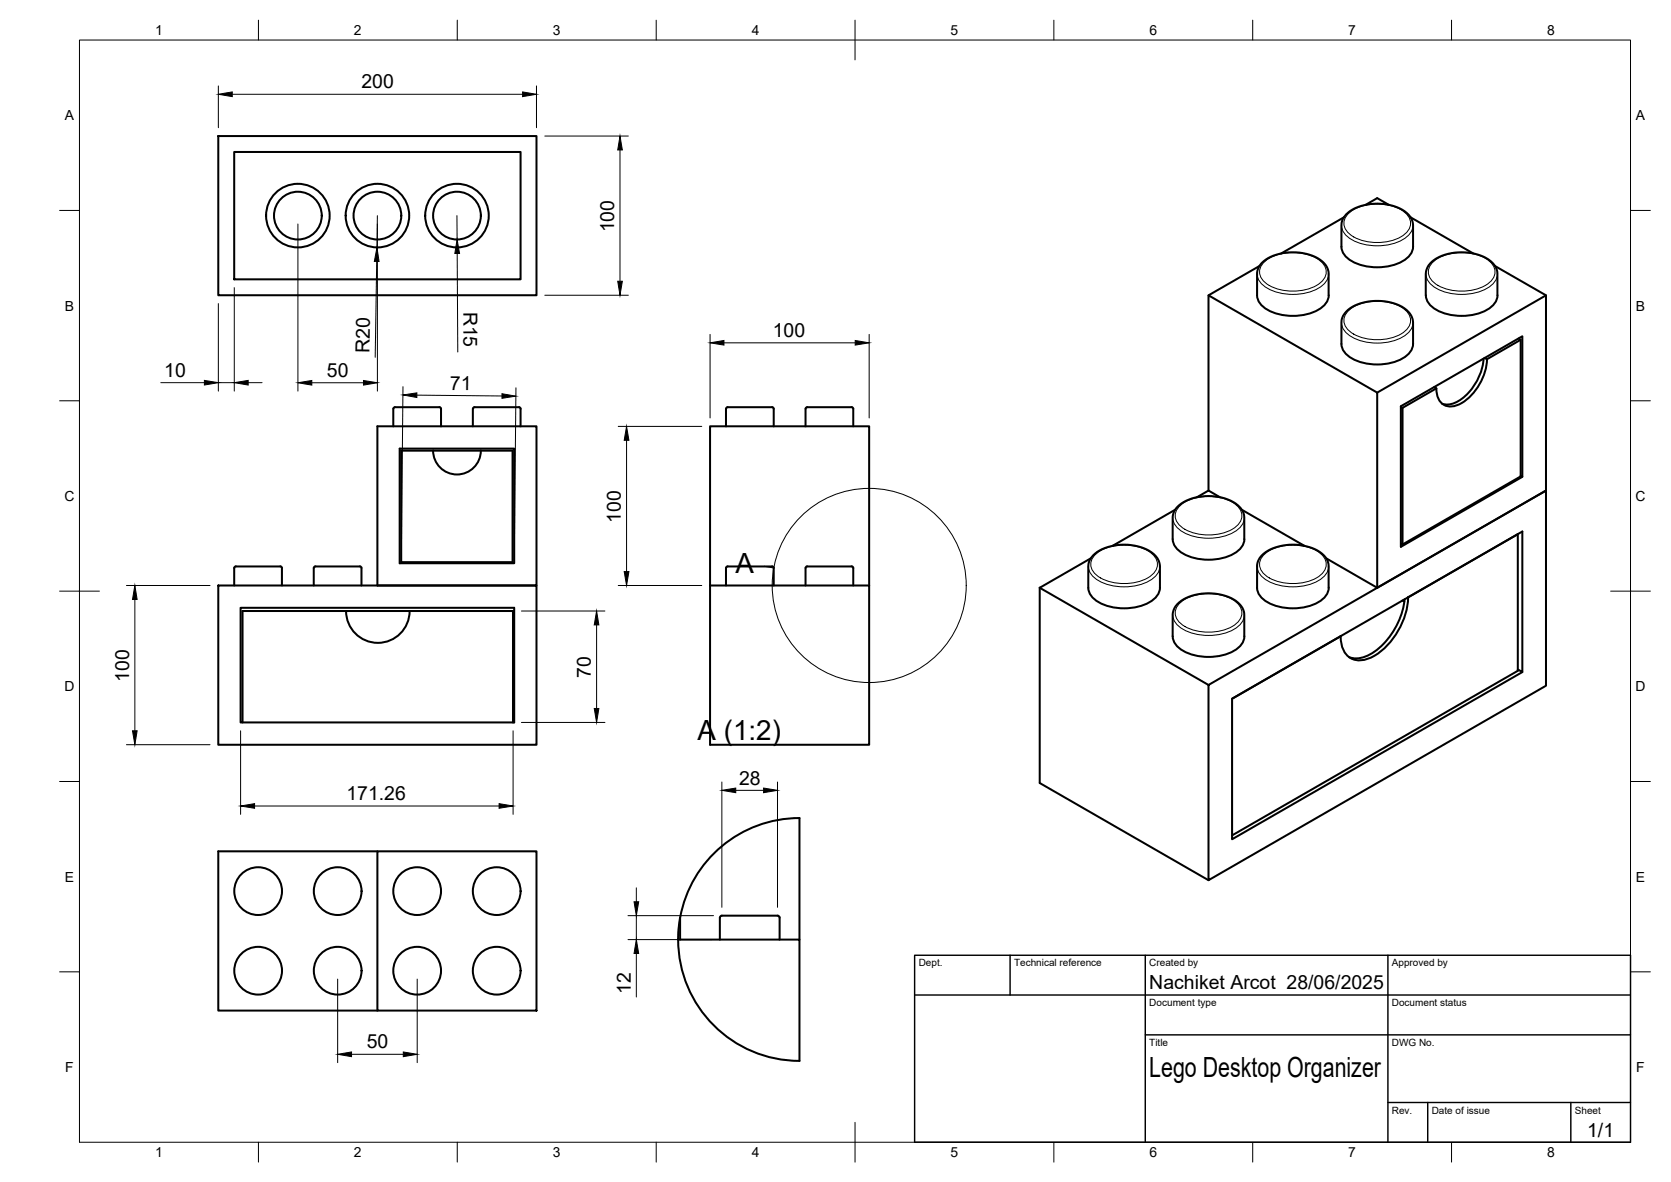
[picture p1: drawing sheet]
<svg xmlns="http://www.w3.org/2000/svg" width="420mm" height="297mm" viewBox="0 0 420 297" stroke-linecap="round" stroke-linejoin="round" font-family="sans-serif">
<!-- layer: Visible -->
<g fill="none" stroke="#000" stroke-width=".51">
<path d="M54.9 34.2h80v40h-80zM58.9 38.2h72v32h-72zM337.9 54.6l-15.7 9.1M338.4 53.9a12.8 12.8 0 0 1 12.8-1.9 5.3 5.3 0 0 1 4.1 4.3v5.7a4.7 4.7 0 0 1-3.1 3.9 13.6 13.6 0 0 1-13.5-1.1 3.8 3.8 0 0 1-1.4-2.8v-5.4a3.9 3.9 0 0 1 1.1-2.7zM343.4 51.5l2.9-1.7 2.9 1.7M354.7 54.6l15.7 9.1M316.7 66.9l-12.8 7.3M317.2 66.1a12.4 12.4 0 0 1 11.2-2.3 6.8 6.8 0 0 1 5.5 3.9l.2 .8v5.7a4.7 4.7 0 0 1-3.1 3.9 13.6 13.6 0 0 1-13.5-1.1 3.8 3.8 0 0 1-1.4-2.8v-5.7l.4-1.4zM338.4 78.4a12.3 12.3 0 0 1 11.3-2.4 6.8 6.8 0 0 1 5.4 3.9l.2 1.2v5.3a4.7 4.7 0 0 1-3.1 3.9 13.6 13.6 0 0 1-13.5-1.1 3.8 3.8 0 0 1-1.4-2.8v-5.3a3.9 3.9 0 0 1 1.1-2.7zM359.7 66.1a12.3 12.3 0 0 1 11.2-2.3 6.9 6.9 0 0 1 5.4 3.9l.2 1.1v5.4a4.7 4.7 0 0 1-3.1 3.9 13.6 13.6 0 0 1-13.4-1.1 3.8 3.8 0 0 1-1.5-2.8v-5.7l.4-1.4zM375.9 66.9l12.8 7.3M346.3 98.7l42.4-24.5v49.1l-42.4 24.4"/>
<path d="M360.6 97.3l.5 .3-8.4 4.9M373 90.1a13.7 13.7 0 0 1-7.6 11.3 4.1 4.1 0 0 1-2.8 .1M373.3 90l.6 .3M373.9 90.3a13.8 13.8 0 0 1-7.3 11.5 3.6 3.6 0 0 1-5.4-3.1v-1.1M381.8 85.1l.6 .3v34.3l-29.7 17.1M382.4 85.4l-8.5 4.9M94.9 107.1h40v40h-40zM98.9 102.7v4.4M98.9 102.7a1.05 1.05 0 0 1 1.4-.4h9.2a1.1 1.1 0 0 1 1.4 .4v4.4M100.5 112.7h28.8v28.8h-28.8zM100.9 113.2h28v28.1h-28zM108.9 113.2a6 6 0 0 0 6 6 6 6 0 0 0 6-6"/>
<path d="M118.9 102.7v4.4M118.9 102.7a1.05 1.05 0 0 1 1.4-.4h9.2a1.1 1.1 0 0 1 1.4 .4v4.4M194.1 102.3h-10.2a1.05 1.05 0 0 0-1.3 .4l-.1 4.4M194.2 102.3l.3 .4v4.4M202.5 107.1l.1-4.4a1.05 1.05 0 0 1 1.3-.4h9.2a1.1 1.1 0 0 1 1.4 .4v4.4M352.2 102.3l.5 .2v34.3l-.5-.2M382.4 119.6l.4 .2v-35.3l-30.6 17.6v35.3l30.6-17.6M274.8 139.6a12.3 12.3 0 0 1 11.2-2.3 6.9 6.9 0 0 1 5.4 3.9l.3 1.1v5.4a4.7 4.7 0 0 1-3.1 3.9 13.6 13.6 0 0 1-13.5-1.1 3.8 3.8 0 0 1-1.5-2.8v-5.4a3.8 3.8 0 0 1 1.2-2.7zM295.5 128.1l-15.7 9.1M296 127.4a12.6 12.6 0 0 1 12.7-1.9 5.3 5.3 0 0 1 4.2 4.6v5.4a4.7 4.7 0 0 1-3.1 3.9 13.6 13.6 0 0 1-13.5-1.1 3.8 3.8 0 0 1-1.4-2.8v-5.7l.3-1.1zM303.9 123.3v-49.1l42.4 24.5v49M303.9 123.3l-2.9 1.7"/>
<path d="M303.9 123.3l2.8 1.7M312.3 128.1l15.7 9.1M317.2 139.6a12.4 12.4 0 0 1 11.2-2.3 6.9 6.9 0 0 1 5.5 3.9l.2 .8v5.7a4.7 4.7 0 0 1-3.1 3.9 13.6 13.6 0 0 1-13.5-1.1 3.8 3.8 0 0 1-1.4-2.8v-5.7l.3-1.1zM54.9 147.1h80v40.1h-80zM58.9 142.7v4.4M59.3 142.4h11.2M59.3 142.3l-.4 .4M60.5 152.7h68.8v28.9h-68.8zM70.5 142.3l.4 .4M70.9 142.7v4.4M78.9 142.7v4.4M79.3 142.4h11.2"/>
<path d="M79.3 142.3l-.4 .4M87 153.5a8 8 0 0 0 8 8.1 8 8 0 0 0 8-8.1M90.5 142.3l.4 .4M90.9 142.7v4.4M178.5 147.1h40v40.1h-40zM178.5 147.1v-40h40v40M182.5 142.7v4.4M182.9 142.4h11.2M183 142.3l-.4 .4M194.2 142.3l.3 .4M194.5 142.7v4.4M202.5 142.7v4.4"/>
<path d="M202.9 142.4h11.2M203 142.3l-.4 .4M214.2 142.3l.3 .4M214.5 142.7v4.4M261.4 147.7v49.1l42.5 24.4M261.4 147.7l42.5 24.4M274.3 140.3l-12.9 7.4M296 151.8a12.3 12.3 0 0 1 11.2-2.3 6.9 6.9 0 0 1 5.5 3.9l.2 1.1v5.4a4.7 4.7 0 0 1-3.1 3.9 13.6 13.6 0 0 1-13.5-1.1 3.8 3.8 0 0 1-1.4-2.8v-5.7l.4-1.3zM333.5 140.3l12.8 7.4M337.1 159.9h.1M337.1 159.9l-27.3 15.7M352.7 150.9l.4 .3"/>
<path d="M353.2 150.6a18.8 18.8 0 0 1-9 14 6 6 0 0 1-5 .5M354 150.1h.1M354.1 150.1l27.5-15.9v34.4l-71.8 41.3M354.1 150.1a18.3 18.3 0 0 1-9.7 15.3 4.8 4.8 0 0 1-7.2-4.2l-.1-1.3M303.9 172.1l84.8-48.8v49l-84.8 48.9zM381.6 168.2l1.2 .7v-35.3l-73 42v35.3l73-42M61 181.6v-28h68v28M94.9 213.9h-40v40.1h40M94.9 213.9h40v40.1h-40zM201 205.6v30.5M201 205.6a30.5 30.5 0 0 0-30 25M170.5 236.1a30.5 30.5 0 0 0 30.5 30.5"/>
<path d="M171 236.1v-5.5l-.5 5.5h30.5v30.5M181 230.6v5.5M181.5 230.1h14M181.5 230.1l-.4 .3-.1 .2M195.5 230.1l.5 .3v.2v5.5"/>
<circle cx="74.9" cy="54.2" r="6"/>
<circle cx="74.9" cy="54.2" r="8"/>
<circle cx="94.9" cy="54.2" r="6"/>
<circle cx="94.9" cy="54.2" r="8"/>
<circle cx="114.9" cy="54.2" r="6"/>
<circle cx="114.9" cy="54.2" r="8"/>
<circle cx="64.9" cy="223.9" r="6"/>
<circle cx="84.9" cy="223.9" r="6"/>
<circle cx="104.9" cy="223.9" r="6"/>
<circle cx="124.9" cy="223.9" r="6"/>
<circle cx="64.9" cy="243.9" r="6"/>
<circle cx="84.9" cy="243.9" r="6"/>
<circle cx="104.9" cy="243.9" r="6"/>
<circle cx="124.9" cy="243.9" r="6"/>
</g>
<!-- layer: Visible Narrow -->
<g fill="none" stroke="#000" stroke-width=".25">
<path d="M337.3 56.6a4.7 4.7 0 0 0 3.1 3.9 13.6 13.6 0 0 0 13.5-1.1 3.8 3.8 0 0 0 1.4-2.8M338.8 53.9a11.8 11.8 0 0 1 11.5-2.1 6 6 0 0 1 4.3 3.6 3.8 3.8 0 0 1-2.4 4.1 12.8 12.8 0 0 1-12.7-.6 3.3 3.3 0 0 1-.7-5zM316.1 68.8a4.7 4.7 0 0 0 3.1 3.9 13.6 13.6 0 0 0 13.4-1.1 3.8 3.8 0 0 0 1.5-2.8M317.6 66.2a11.8 11.8 0 0 1 11.5-2.1 6 6 0 0 1 4.3 3.5 3.8 3.8 0 0 1-2.4 4.1 12.8 12.8 0 0 1-12.7-.6 3.3 3.3 0 0 1-.7-4.9zM338.8 78.4a11.8 11.8 0 0 1 11.5-2.1 6 6 0 0 1 4.3 3.5 3.8 3.8 0 0 1-2.4 4.2 12.8 12.8 0 0 1-12.7-.6 3.3 3.3 0 0 1-.7-5zM358.5 68.8a4.7 4.7 0 0 0 3.1 3.9 13.6 13.6 0 0 0 13.5-1.1 3.8 3.8 0 0 0 1.4-2.8M360 66.2a11.8 11.8 0 0 1 11.5-2.1 6 6 0 0 1 4.3 3.5 3.8 3.8 0 0 1-2.3 4.1 12.8 12.8 0 0 1-12.8-.6 3.3 3.3 0 0 1-.7-4.9zM337.3 81a4.7 4.7 0 0 0 3.1 3.9 13.6 13.6 0 0 0 13.5-1 3.8 3.8 0 0 0 1.4-2.9M275.1 139.6a11.8 11.8 0 0 1 11.5-2 6 6 0 0 1 4.3 3.5 3.8 3.8 0 0 1-2.3 4.1 12.8 12.8 0 0 1-12.8-.6 3.3 3.3 0 0 1-.7-5zM294.9 130.1a4.7 4.7 0 0 0 3.1 3.9 13.6 13.6 0 0 0 13.4-1.1 3.8 3.8 0 0 0 1.5-2.8M296.4 127.4a11.8 11.8 0 0 1 11.4-2.1 6 6 0 0 1 4.4 3.6 3.8 3.8 0 0 1-2.4 4.1 12.8 12.8 0 0 1-12.7-.6 3.3 3.3 0 0 1-.7-5zM317.6 139.6a11.8 11.8 0 0 1 11.5-2 6 6 0 0 1 4.3 3.5 3.8 3.8 0 0 1-2.4 4.1 12.8 12.8 0 0 1-12.7-.6 3.3 3.3 0 0 1-.7-5z"/>
<path d="M273.6 142.3a4.7 4.7 0 0 0 3.1 3.9 13.6 13.6 0 0 0 13.5-1.1 3.8 3.8 0 0 0 1.5-2.8M294.9 154.5a4.7 4.7 0 0 0 3.1 3.9 13.6 13.6 0 0 0 13.4-1.1 3.8 3.8 0 0 0 1.5-2.8M296.4 151.9a11.8 11.8 0 0 1 11.4-2.1 6 6 0 0 1 4.4 3.5 3.8 3.8 0 0 1-2.4 4.1 12.8 12.8 0 0 1-12.7-.6 3.3 3.3 0 0 1-.7-4.9zM316.1 142.3a4.7 4.7 0 0 0 3.1 3.9 13.6 13.6 0 0 0 13.4-1.1 3.8 3.8 0 0 0 1.5-2.8"/>
</g>
<!-- layer: BORDER -->
<g fill="none" stroke="#000" stroke-width=".25">
<path d="M20 10.1h390v276.9h-390zM65 5.1v5M115 5.1v5M165 5.1v5M215 5.1v10M265 5.1v5M315 5.1v5M365 5.1v5M15 52.9h5M410 52.9h5M15 100.7h5M410 100.7h5"/>
<path d="M15 148.6h10M405 148.6h10M15 196.4h5M410 196.4h5M15 244.2h5M410 244.2h5M65 287v5M115 287v5M165 287v5M215 282.1v9.9M265 287v5M315 287v5"/>
<path d="M365 287v5"/>
</g>
<!-- layer: TITLEBLOCK -->
<path d="M230 240.1h180v46.9h-180zM230 250h180M254 240.1v9.9M288 240.1v46.9M349 240.1v46.9M288 260.1h122M349 277.1h61M359 277.1v9.9M395 277.1v9.9" fill="none" stroke="#000" stroke-width=".36"/>
<!-- layer: FD_Dimensions -->
<g fill="none" stroke="#000" stroke-width=".25">
<path d="M54.9 21.6v10.5M58.4 23.7h73M134.9 21.6v10.5M137 34.2h21M155.9 37.7v33M74.9 56.3v42M94.9 54.2l-.1 8M94.9 56.3v42M114.9 54.2v6M54.9 76.3v22M58.9 72.3v26M94.7 65.7l-.4 24.1"/>
<path d="M115 63.7l.1 24.8M137 74.2h21M40.4 96.2h11M54.9 96.2h4M62.4 96.2h3.5M78.4 96.2h13M101.3 97.2l-.4 42M104.8 99.3l21.4 .2M129.7 97.5l-.4 42M178.5 84v21M182 86.2h33M218.5 84v21"/>
<path d="M155.4 107.2h21M157.5 110.6v33M31.8 147.1h21M33.9 150.7v32.9M131.1 153.6h21M150 157v21M155.4 147.1h21M31.8 187.1h21M60.5 183.6v21M129 183.6v21M131.1 181.6h21M181.5 196.5v31.5"/>
<path d="M185 198.6h7M195.5 196.5v31.5M64 202.6h61.5M157.9 230.1h21.5M157.9 236.1h21M160 223.1v3.5M160 230.1v6M160 239.6v11M84.9 246v21M104.9 246v21M88.4 265h13"/>
</g>
<g fill="#000" stroke="#000" stroke-width=".25">
<path d="M54.9 23.7l3.5-.6v1.2zM131.4 23.1l3.5 .6-3.5 .6zM155.9 34.2l.6 3.5h-1.2zM94.8 62.2l.5 3.5h-1.2zM114.9 60.2l.6 3.5h-1.1zM155.3 70.7h1.2l-.6 3.5zM51.4 95.6l3.5 .6-3.5 .6zM58.9 96.2l3.5-.6v1.2zM74.9 96.2l3.5-.6v1.2zM91.4 95.6l3.5 .6-3.5 .6zM101.3 99.3l3.5-.6v1.2zM126.2 98.9l3.5 .7-3.5 .5z"/>
<path d="M178.5 86.2l3.5-.6v1.1zM215 85.6l3.5 .6-3.5 .5zM157.5 107.2l.6 3.4h-1.1zM33.9 147.1l.6 3.6h-1.2zM150 153.6l.6 3.4h-1.2zM157 143.6h1.1l-.6 3.5zM149.4 178h1.2l-.6 3.6zM33.3 183.6h1.2l-.6 3.5zM181.5 198.6l3.5-.6v1.2zM192 198l3.5 .6-3.5 .6zM60.5 202.6l3.5-.6v1.1zM125.5 202l3.5 .6-3.5 .5z"/>
<path d="M159.4 226.6h1.2l-.6 3.5zM160 236.1l.6 3.5h-1.2zM84.9 265l3.5-.6v1.1zM101.4 264.4l3.5 .6-3.5 .5z"/>
</g>
<!-- layer: Detail Boundary -->
<g fill="none" stroke="#000" stroke-width=".25">
<path d="M192.1 142.3l2.4 .4"/>
<circle cx="218.6" cy="147.1" r="24.4"/>
</g>
<g font-size="7">
<text x="185" y="143.9">A</text>
<text x="175.4" y="185.9">A</text>
<text x="182" y="185.9">(1:2)</text>
<text x="289" y="270.6">Lego Desktop Organizer</text>
</g>
<g font-size="4.9">
<text x="90.9" y="22.2">200</text>
<text x="154.4" y="58.4" transform="rotate(-90 154.4 58.4)">100</text>
<text x="116.5" y="78.3" transform="rotate(90 116.5 78.3)">R15</text>
<text x="92.9" y="88.8" transform="rotate(-89 92.9 88.8)">R20</text>
<text x="194.3" y="84.7">100</text>
<text x="41.3" y="94.7">10</text>
<text x="82.2" y="94.7">50</text>
<text x="113.1" y="98" transform="rotate(1 113.1 98)">71</text>
<text x="156.1" y="131.4" transform="rotate(-90 156.1 131.4)">100</text>
<text x="32.4" y="171.4" transform="rotate(-90 32.4 171.4)">100</text>
<text x="148.5" y="170.3" transform="rotate(-90 148.5 170.3)">70</text>
<text x="185.8" y="197.2">28</text>
<text x="87.1" y="201.1">171.26</text>
<text x="158.6" y="249.7" transform="rotate(-90 158.6 249.7)">12</text>
<text x="289" y="248.5">Nachiket Arcot 28/06/2025</text>
<text x="92.2" y="263.5">50</text>
<text x="399.1" y="285.7">1/1</text>
</g>
<g font-size="3.5">
<text x="39" y="8.8">1</text>
<text x="89" y="8.8">2</text>
<text x="139" y="8.8">3</text>
<text x="189" y="8.8">4</text>
<text x="239" y="8.8">5</text>
<text x="289" y="8.8">6</text>
<text x="339" y="8.8">7</text>
<text x="389" y="8.8">8</text>
<text x="16.3" y="30.2">A</text>
<text x="411.3" y="30.2">A</text>
<text x="16.3" y="78">B</text>
<text x="411.3" y="78">B</text>
<text x="16.2" y="125.9">C</text>
<text x="411.2" y="125.9">C</text>
<text x="16.2" y="173.7">D</text>
<text x="411.2" y="173.7">D</text>
<text x="16.3" y="221.6">E</text>
<text x="411.3" y="221.6">E</text>
<text x="16.4" y="269.4">F</text>
<text x="411.4" y="269.4">F</text>
<text x="39" y="290.8">1</text>
<text x="89" y="290.8">2</text>
<text x="139" y="290.8">3</text>
<text x="189" y="290.8">4</text>
<text x="239" y="290.8">5</text>
<text x="289" y="290.8">6</text>
<text x="339" y="290.8">7</text>
<text x="389" y="290.8">8</text>
</g>
<g font-size="2.5">
<text x="231" y="242.9">Dept.</text>
<text x="255" y="242.9">Technical reference</text>
<text x="289" y="242.9">Created by</text>
<text x="350" y="242.9">Approved by</text>
<text x="289" y="252.8">Document type</text>
<text x="350" y="252.8">Document status</text>
<text x="289" y="262.9">Title</text>
<text x="350" y="262.9">DWG No.</text>
<text x="350" y="279.9">Rev.</text>
<text x="360" y="279.9">Date of issue</text>
<text x="396" y="279.9">Sheet</text>
</g>
</svg>
